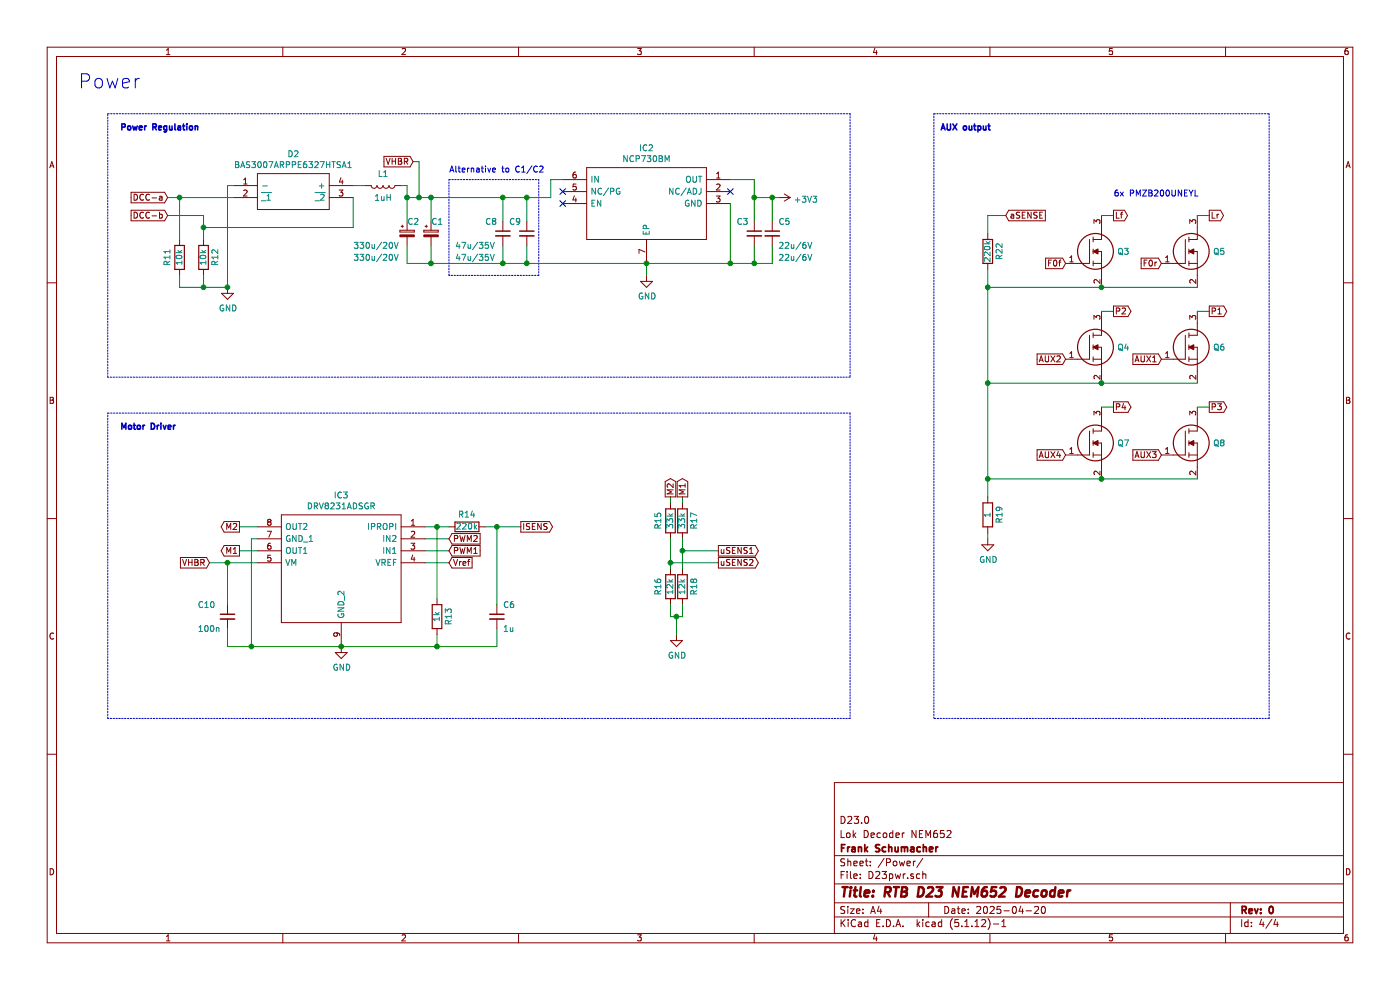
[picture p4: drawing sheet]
EESchema Schematic File Version 4
EELAYER 30 0
EELAYER END
$Descr A4 11693 8268
encoding utf-8
Sheet 4 4
Title "RTB D23 NEM652 Decoder"
Date "2025-04-20"
Rev "0"
Comp "Frank Schumacher"
Comment1 "Lok Decoder NEM652"
Comment2 "D23.0"
Comment3 ""
Comment4 ""
$EndDescr
Text Notes 650  750  0    118  ~ 0
Power
$Comp
L power:GND #PWR?
U 1 1
P 5400 2300
AR Path="/5B6C6B9D/5F4F5167" Ref="#PWR?"  Part="1" 
AR Path="/5CA7768A/5F4F5167" Ref="#PWR0105"  Part="1" 
F 0 "#PWR0105" H 5400 2050 50  0001 C CNN
F 1 "GND" H 5405 2127 50  0000 C CNN
F 2 "" H 5400 2300 50  0001 C CNN
F 3 "" H 5400 2300 50  0001 C CNN
	1    5400 2300
	1    0    0    -1  
$EndComp
$Comp
L power:+3V3 #PWR0117
U 1 1
P 6500 1650
F 0 "#PWR0117" H 6500 1500 50  0001 C CNN
F 1 "+3V3" V 6515 1778 50  0000 L CNN
F 2 "" H 6500 1650 50  0001 C CNN
F 3 "" H 6500 1650 50  0001 C CNN
	1    6500 1650
	0    1    1    0   
$EndComp
Text GLabel 2000 4400 0    50   Output ~ 0
M2
Text GLabel 1750 4700 0    50   Input ~ 0
VHBR
Text GLabel 4350 4400 2    50   Output ~ 0
ISENS
$Comp
L Device:R R15
U 1 1
P 5600 4350
F 0 "R15" V 5700 4350 50  0000 C CNN
F 1 "33k" V 5600 4350 50  0000 C CNN
F 2 "Resistor_SMD:R_0402_1005Metric" V 5530 4350 50  0001 C CNN
F 3 "~" H 5600 4350 50  0001 C CNN
	1    5600 4350
	-1   0    0    1   
$EndComp
$Comp
L Device:R R17
U 1 1
P 5700 4350
F 0 "R17" V 5600 4350 50  0000 C CNN
F 1 "33k" V 5700 4350 50  0000 C CNN
F 2 "Resistor_SMD:R_0402_1005Metric" V 5630 4350 50  0001 C CNN
F 3 "~" H 5700 4350 50  0001 C CNN
	1    5700 4350
	-1   0    0    1   
$EndComp
Wire Wire Line
	5600 4200 5600 4150
Wire Wire Line
	5700 4200 5700 4150
$Comp
L Device:R R16
U 1 1
P 5600 4900
F 0 "R16" V 5700 4900 50  0000 C CNN
F 1 "12k" V 5600 4900 50  0000 C CNN
F 2 "Resistor_SMD:R_0402_1005Metric" V 5530 4900 50  0001 C CNN
F 3 "~" H 5600 4900 50  0001 C CNN
	1    5600 4900
	-1   0    0    1   
$EndComp
$Comp
L Device:R R18
U 1 1
P 5700 4900
F 0 "R18" V 5600 4900 50  0000 C CNN
F 1 "12k" V 5700 4900 50  0000 C CNN
F 2 "Resistor_SMD:R_0402_1005Metric" V 5630 4900 50  0001 C CNN
F 3 "~" H 5700 4900 50  0001 C CNN
	1    5700 4900
	-1   0    0    1   
$EndComp
Wire Wire Line
	5650 5150 5650 5300
$Comp
L power:GND #PWR?
U 1 1
P 5650 5300
AR Path="/5B6C6B9D/60B77AB2" Ref="#PWR?"  Part="1" 
AR Path="/5CA7768A/60B77AB2" Ref="#PWR0107"  Part="1" 
F 0 "#PWR0107" H 5650 5050 50  0001 C CNN
F 1 "GND" H 5655 5127 50  0000 C CNN
F 2 "" H 5650 5300 50  0001 C CNN
F 3 "" H 5650 5300 50  0001 C CNN
	1    5650 5300
	1    0    0    -1  
$EndComp
Text GLabel 6000 4600 2    50   Output ~ 0
uSENS1
Wire Wire Line
	5700 4600 6000 4600
Text GLabel 6000 4700 2    50   Output ~ 0
uSENS2
Text GLabel 5600 4150 1    50   Output ~ 0
M2
Text GLabel 5700 4150 1    50   Output ~ 0
M1
Wire Wire Line
	5600 4700 6000 4700
Wire Wire Line
	5700 4500 5700 4600
Connection ~ 5600 4700
Wire Wire Line
	5600 4700 5600 4750
Connection ~ 5700 4600
Wire Wire Line
	5700 4600 5700 4750
Wire Wire Line
	5600 4500 5600 4700
Wire Wire Line
	5600 5050 5600 5150
Wire Wire Line
	5600 5150 5650 5150
Wire Wire Line
	5650 5150 5700 5150
Wire Wire Line
	5700 5150 5700 5050
Connection ~ 5650 5150
$Comp
L power:GND #PWR?
U 1 1
P 1900 2400
AR Path="/5B6C6B9D/60F79450" Ref="#PWR?"  Part="1" 
AR Path="/5CA7768A/60F79450" Ref="#PWR0115"  Part="1" 
F 0 "#PWR0115" H 1900 2150 50  0001 C CNN
F 1 "GND" H 1905 2227 50  0000 C CNN
F 2 "" H 1900 2400 50  0001 C CNN
F 3 "" H 1900 2400 50  0001 C CNN
	1    1900 2400
	1    0    0    -1  
$EndComp
Wire Wire Line
	3500 1350 3500 1650
Wire Wire Line
	3450 1350 3500 1350
Wire Wire Line
	5400 2300 5400 2200
$Comp
L RTB:NCP730BMT330TBG IC?
U 1 1
P 6100 1500
AR Path="/612F6C4A" Ref="IC?"  Part="1" 
AR Path="/5CA7768A/612F6C4A" Ref="IC2"  Part="1" 
F 0 "IC2" H 6800 1765 50  0000 C CNN
F 1 "NCP730BM" H 6800 1674 50  0000 C CNN
F 2 "Package_SON:WSON-6-1EP_2x2mm_P0.65mm_EP1x1.6mm_ThermalVias" H 7350 1600 50  0001 L CNN
F 3 "https://www.mouser.de/datasheet/2/308/NCP730-D-1760032.pdf" H 7350 1500 50  0001 L CNN
F 4 "LDO Regulator Pos 3.3V 0.15A 6-Pin WDFN EP T/R" H 7350 1400 50  0001 L CNN "Description"
F 5 "0.8" H 7350 1300 50  0001 L CNN "Height"
F 6 "863-NCP730BMT330TBG" H 7350 1200 50  0001 L CNN "Mouser Part Number"
F 7 "https://www.mouser.co.uk/ProductDetail/onsemi/NCP730BMT330TBG?qs=xZ%2FP%252Ba9zWqYJIxqIDY%252BSGg%3D%3D" H 7350 1100 50  0001 L CNN "Mouser Price/Stock"
F 8 "ON Semiconductor" H 7350 1000 50  0001 L CNN "Manufacturer_Name"
F 9 "NCP730BMT330TBG" H 7350 900 50  0001 L CNN "Manufacturer_Part_Number"
	1    6100 1500
	-1   0    0    -1  
$EndComp
Wire Wire Line
	4600 1650 4600 1500
Wire Wire Line
	4600 1500 4700 1500
Wire Wire Line
	6100 1500 6300 1500
Wire Wire Line
	6100 1700 6100 2200
Connection ~ 6100 2200
Wire Wire Line
	6100 2200 6300 2200
Wire Wire Line
	1700 2300 1700 2400
Wire Wire Line
	1700 2400 1900 2400
Wire Wire Line
	1400 1800 1700 1800
Wire Wire Line
	1500 2000 1500 1650
Wire Wire Line
	1500 1650 1400 1650
Wire Wire Line
	1500 2300 1500 2400
Wire Wire Line
	1500 2400 1700 2400
Connection ~ 1700 2400
$Comp
L power:GND #PWR?
U 1 1
P 2850 5400
AR Path="/5B6C6B9D/61C7DC83" Ref="#PWR?"  Part="1" 
AR Path="/5CA7768A/61C7DC83" Ref="#PWR0116"  Part="1" 
F 0 "#PWR0116" H 2850 5150 50  0001 C CNN
F 1 "GND" H 2855 5227 50  0000 C CNN
F 2 "" H 2850 5400 50  0001 C CNN
F 3 "" H 2850 5400 50  0001 C CNN
	1    2850 5400
	1    0    0    -1  
$EndComp
Text GLabel 3450 1350 0    50   Input ~ 0
VHBR
$Comp
L Device:C_Small C?
U 1 1
P 6300 1950
AR Path="/5B6C6B9D/625634DA" Ref="C?"  Part="1" 
AR Path="/5CA7768A/625634DA" Ref="C3"  Part="1" 
F 0 "C3" H 6150 2050 50  0000 L CNN
F 1 "22u/6V" H 6500 1750 50  0000 L CNN
F 2 "Capacitor_SMD:C_0402_1005Metric" H 6300 1950 50  0001 C CNN
F 3 "~" H 6300 1950 50  0001 C CNN
	1    6300 1950
	1    0    0    -1  
$EndComp
Wire Wire Line
	6300 2050 6300 2200
Wire Wire Line
	6300 1500 6300 1650
Connection ~ 6300 1650
Wire Wire Line
	6300 1650 6300 1850
NoConn ~ 4700 1600
NoConn ~ 4700 1700
Wire Notes Line
	900  3450 7100 3450
Wire Notes Line
	7100 3450 7100 6000
Wire Notes Line
	7100 6000 900  6000
Wire Notes Line
	900  6000 900  3450
Wire Notes Line
	900  950  7100 950 
Wire Notes Line
	7100 950  7100 3150
Wire Notes Line
	7100 3150 900  3150
Wire Notes Line
	900  3150 900  950 
Text Notes 1000 3600 0    50   ~ 10
Motor Driver
Text Notes 1000 1100 0    50   ~ 10
Power Regulation
NoConn ~ 6100 1600
Text GLabel 3750 4500 2    50   Input ~ 0
PWM2
Text GLabel 3750 4600 2    50   Input ~ 0
PWM1
Wire Wire Line
	3550 4600 3750 4600
Wire Wire Line
	3550 4500 3750 4500
$Comp
L RTB:DRV8231ADSGR IC3
U 1 1
P 3550 4400
F 0 "IC3" H 4250 4665 50  0000 C CNN
F 1 "DRV8231ADSGR" H 4250 4574 50  0000 C CNN
F 2 "SON50P200X200X80-9N" H 4800 4500 50  0001 L CNN
F 3 "https://www.ti.com/lit/ds/symlink/drv8231a.pdf?ts=1648534030931&ref_url=https%253A%252F%252Fwww.ti.com%252Fproduct%252FDRV8231A%253FkeyMatch%253DDRV8231ADSGR%2526tisearch%253Dsearch-everything%2526usecase%253DOPN" H 4800 4400 50  0001 L CNN
F 4 "DRV8231: 4.5-V to 33-V, 600-m, shunt" H 4800 4300 50  0001 L CNN "Description"
F 5 "0.8" H 4800 4200 50  0001 L CNN "Height"
F 6 "595-DRV8231ADSGR" H 4800 4100 50  0001 L CNN "Mouser Part Number"
F 7 "https://www.mouser.co.uk/ProductDetail/Texas-Instruments/DRV8231ADSGR?qs=Rp5uXu7WBW%252BKZGX8zD3MhQ%3D%3D" H 4800 4000 50  0001 L CNN "Mouser Price/Stock"
F 8 "Texas Instruments" H 4800 3900 50  0001 L CNN "Manufacturer_Name"
F 9 "DRV8231ADSGR" H 4800 3800 50  0001 L CNN "Manufacturer_Part_Number"
	1    3550 4400
	-1   0    0    -1  
$EndComp
Text GLabel 2000 4600 0    50   Output ~ 0
M1
Wire Wire Line
	2000 4400 2150 4400
Wire Wire Line
	2000 4600 2150 4600
Wire Wire Line
	2150 4500 2100 4500
Wire Wire Line
	2100 4500 2100 5400
Wire Wire Line
	2100 5400 2850 5400
Connection ~ 2850 5400
$Comp
L Device:R R13
U 1 1
P 3650 5150
F 0 "R13" V 3550 5150 50  0000 C CNN
F 1 "1k" V 3650 5150 50  0000 C CNN
F 2 "Resistor_SMD:R_0402_1005Metric" V 3580 5150 50  0001 C CNN
F 3 "~" H 3650 5150 50  0001 C CNN
	1    3650 5150
	-1   0    0    1   
$EndComp
Wire Wire Line
	3550 4700 3750 4700
Text GLabel 3750 4700 2    50   Input ~ 0
Vref
Wire Wire Line
	3550 4400 3650 4400
Wire Wire Line
	3650 5000 3650 4400
Connection ~ 3650 4400
Wire Wire Line
	2850 5400 3650 5400
Wire Wire Line
	3650 5400 3650 5300
Wire Wire Line
	3650 4400 3750 4400
$Comp
L Device:R R14
U 1 1
P 3900 4400
F 0 "R14" V 4000 4400 50  0000 C CNN
F 1 "220k" V 3900 4400 50  0000 C CNN
F 2 "Resistor_SMD:R_0402_1005Metric" V 3830 4400 50  0001 C CNN
F 3 "~" H 3900 4400 50  0001 C CNN
	1    3900 4400
	0    -1   -1   0   
$EndComp
Wire Wire Line
	4050 4400 4150 4400
$Comp
L Device:C_Small C?
U 1 1
P 4150 5150
AR Path="/5B6C6B9D/6419D51B" Ref="C?"  Part="1" 
AR Path="/5CA7768A/6419D51B" Ref="C6"  Part="1" 
F 0 "C6" H 4200 5250 50  0000 L CNN
F 1 "1u" H 4200 5050 50  0000 L CNN
F 2 "Capacitor_SMD:C_0402_1005Metric" H 4150 5150 50  0001 C CNN
F 3 "~" H 4150 5150 50  0001 C CNN
	1    4150 5150
	1    0    0    -1  
$EndComp
Wire Wire Line
	4150 5050 4150 4400
Connection ~ 4150 4400
Wire Wire Line
	4150 4400 4350 4400
Wire Wire Line
	4150 5250 4150 5400
Wire Wire Line
	4150 5400 3650 5400
Connection ~ 3650 5400
$Comp
L Device:R R12
U 1 1
P 1700 2150
F 0 "R12" V 1600 2150 50  0000 C CNN
F 1 "10k" V 1700 2150 50  0000 C CNN
F 2 "Resistor_SMD:R_0402_1005Metric" V 1630 2150 50  0001 C CNN
F 3 "~" H 1700 2150 50  0001 C CNN
	1    1700 2150
	-1   0    0    1   
$EndComp
$Comp
L Device:R R11
U 1 1
P 1500 2150
F 0 "R11" V 1600 2150 50  0000 C CNN
F 1 "10k" V 1500 2150 50  0000 C CNN
F 2 "Resistor_SMD:R_0402_1005Metric" V 1430 2150 50  0001 C CNN
F 3 "~" H 1500 2150 50  0001 C CNN
	1    1500 2150
	-1   0    0    1   
$EndComp
Text GLabel 1400 1650 0    50   Input ~ 0
DCC-a
Text GLabel 1400 1800 0    50   Input ~ 0
DCC-b
Wire Wire Line
	1700 1800 1700 1900
Text GLabel 10100 1800 2    50   Output ~ 0
Lr
Text GLabel 9300 1800 2    50   Output ~ 0
Lf
Text GLabel 9700 2200 0    50   Input ~ 0
F0r
Text GLabel 8900 2200 0    50   Input ~ 0
F0f
Wire Notes Line
	7800 950  10600 950 
Wire Notes Line
	10600 950  10600 6000
Wire Notes Line
	10600 6000 7800 6000
Wire Notes Line
	7800 6000 7800 950 
Text Notes 7850 1100 0    50   ~ 10
AUX output
Connection ~ 5400 2200
Wire Wire Line
	5400 2200 6100 2200
$Comp
L RTB:PMZB200UNEYL Q5
U 1 1
P 9700 2200
F 0 "Q5" H 10130 2300 50  0000 L CNN
F 1 "PMZB200UNEYL" H 10130 2255 50  0001 L CNN
F 2 "Package_DFN_QFN:Diodes_DFN1006-3" H 10150 2150 50  0001 L CNN
F 3 "https://assets.nexperia.com/documents/data-sheet/PMZB200UNE.pdf" H 10150 2050 50  0001 L CNN
F 4 "N-Channel 30 V 1.4A (Ta) 350mW (Ta), 6.25W (Tc) Surface Mount DFN1006B-3" H 10150 1950 50  0001 L CNN "Description"
F 5 "0.4" H 10150 1850 50  0001 L CNN "Height"
F 6 "771-PMZB200UNEYL" H 10150 1750 50  0001 L CNN "Mouser Part Number"
F 7 "https://www.mouser.co.uk/ProductDetail/Nexperia/PMZB200UNEYL?qs=d7b8vw%252BBfo0jl0Uns2vJDw%3D%3D" H 10150 1650 50  0001 L CNN "Mouser Price/Stock"
F 8 "Nexperia" H 10150 1550 50  0001 L CNN "Manufacturer_Name"
F 9 "PMZB200UNEYL" H 10150 1450 50  0001 L CNN "Manufacturer_Part_Number"
	1    9700 2200
	1    0    0    -1  
$EndComp
Wire Wire Line
	10000 1800 10100 1800
$Comp
L RTB:PMZB200UNEYL Q3
U 1 1
P 8900 2200
F 0 "Q3" H 9330 2300 50  0000 L CNN
F 1 "PMZB200UNEYL" H 9330 2255 50  0001 L CNN
F 2 "Package_DFN_QFN:Diodes_DFN1006-3" H 9350 2150 50  0001 L CNN
F 3 "https://assets.nexperia.com/documents/data-sheet/PMZB200UNE.pdf" H 9350 2050 50  0001 L CNN
F 4 "N-Channel 30 V 1.4A (Ta) 350mW (Ta), 6.25W (Tc) Surface Mount DFN1006B-3" H 9350 1950 50  0001 L CNN "Description"
F 5 "0.4" H 9350 1850 50  0001 L CNN "Height"
F 6 "771-PMZB200UNEYL" H 9350 1750 50  0001 L CNN "Mouser Part Number"
F 7 "https://www.mouser.co.uk/ProductDetail/Nexperia/PMZB200UNEYL?qs=d7b8vw%252BBfo0jl0Uns2vJDw%3D%3D" H 9350 1650 50  0001 L CNN "Mouser Price/Stock"
F 8 "Nexperia" H 9350 1550 50  0001 L CNN "Manufacturer_Name"
F 9 "PMZB200UNEYL" H 9350 1450 50  0001 L CNN "Manufacturer_Part_Number"
	1    8900 2200
	1    0    0    -1  
$EndComp
Wire Wire Line
	9200 1800 9300 1800
Wire Wire Line
	9200 2400 10000 2400
Connection ~ 9200 2400
Wire Wire Line
	1750 4700 1900 4700
Text GLabel 10100 2600 2    50   Output ~ 0
P1
Text GLabel 9300 2600 2    50   Output ~ 0
P2
$Comp
L power:GND #PWR?
U 1 1
P 8250 4500
AR Path="/5B6C6B9D/66E9C889" Ref="#PWR?"  Part="1" 
AR Path="/5CA7768A/66E9C889" Ref="#PWR0119"  Part="1" 
F 0 "#PWR0119" H 8250 4250 50  0001 C CNN
F 1 "GND" H 8255 4327 50  0000 C CNN
F 2 "" H 8250 4500 50  0001 C CNN
F 3 "" H 8250 4500 50  0001 C CNN
	1    8250 4500
	1    0    0    -1  
$EndComp
Text GLabel 9700 3000 0    50   Input ~ 0
AUX1
Text GLabel 8900 3000 0    50   Input ~ 0
AUX2
$Comp
L RTB:PMZB200UNEYL Q6
U 1 1
P 9700 3000
F 0 "Q6" H 10130 3100 50  0000 L CNN
F 1 "PMZB200UNEYL" H 10130 3055 50  0001 L CNN
F 2 "Package_DFN_QFN:Diodes_DFN1006-3" H 10150 2950 50  0001 L CNN
F 3 "https://assets.nexperia.com/documents/data-sheet/PMZB200UNE.pdf" H 10150 2850 50  0001 L CNN
F 4 "N-Channel 30 V 1.4A (Ta) 350mW (Ta), 6.25W (Tc) Surface Mount DFN1006B-3" H 10150 2750 50  0001 L CNN "Description"
F 5 "0.4" H 10150 2650 50  0001 L CNN "Height"
F 6 "771-PMZB200UNEYL" H 10150 2550 50  0001 L CNN "Mouser Part Number"
F 7 "https://www.mouser.co.uk/ProductDetail/Nexperia/PMZB200UNEYL?qs=d7b8vw%252BBfo0jl0Uns2vJDw%3D%3D" H 10150 2450 50  0001 L CNN "Mouser Price/Stock"
F 8 "Nexperia" H 10150 2350 50  0001 L CNN "Manufacturer_Name"
F 9 "PMZB200UNEYL" H 10150 2250 50  0001 L CNN "Manufacturer_Part_Number"
	1    9700 3000
	1    0    0    -1  
$EndComp
Wire Wire Line
	10000 2600 10100 2600
$Comp
L RTB:PMZB200UNEYL Q4
U 1 1
P 8900 3000
F 0 "Q4" H 9330 3100 50  0000 L CNN
F 1 "PMZB200UNEYL" H 9330 3055 50  0001 L CNN
F 2 "Package_DFN_QFN:Diodes_DFN1006-3" H 9350 2950 50  0001 L CNN
F 3 "https://assets.nexperia.com/documents/data-sheet/PMZB200UNE.pdf" H 9350 2850 50  0001 L CNN
F 4 "N-Channel 30 V 1.4A (Ta) 350mW (Ta), 6.25W (Tc) Surface Mount DFN1006B-3" H 9350 2750 50  0001 L CNN "Description"
F 5 "0.4" H 9350 2650 50  0001 L CNN "Height"
F 6 "771-PMZB200UNEYL" H 9350 2550 50  0001 L CNN "Mouser Part Number"
F 7 "https://www.mouser.co.uk/ProductDetail/Nexperia/PMZB200UNEYL?qs=d7b8vw%252BBfo0jl0Uns2vJDw%3D%3D" H 9350 2450 50  0001 L CNN "Mouser Price/Stock"
F 8 "Nexperia" H 9350 2350 50  0001 L CNN "Manufacturer_Name"
F 9 "PMZB200UNEYL" H 9350 2250 50  0001 L CNN "Manufacturer_Part_Number"
	1    8900 3000
	1    0    0    -1  
$EndComp
Wire Wire Line
	9200 2600 9300 2600
Wire Wire Line
	9200 3200 10000 3200
Connection ~ 9200 3200
$Comp
L Device:R R19
U 1 1
P 8250 4300
F 0 "R19" V 8150 4300 50  0000 C CNN
F 1 "1" V 8250 4300 50  0000 C CNN
F 2 "Resistor_SMD:R_0603_1608Metric" V 8180 4300 50  0001 C CNN
F 3 "~" H 8250 4300 50  0001 C CNN
	1    8250 4300
	-1   0    0    1   
$EndComp
Wire Wire Line
	9200 2400 8250 2400
Wire Wire Line
	8250 2400 8250 3200
Wire Wire Line
	9200 3200 8250 3200
Connection ~ 8250 3200
Text GLabel 8400 1800 2    50   Input ~ 0
aSENSE
Wire Wire Line
	8250 2250 8250 2400
Connection ~ 8250 2400
Wire Wire Line
	6300 2200 6450 2200
Connection ~ 6300 2200
Wire Wire Line
	6300 1650 6450 1650
$Comp
L Device:C_Small C?
U 1 1
P 6450 1950
AR Path="/5B6C6B9D/66E70F57" Ref="C?"  Part="1" 
AR Path="/5CA7768A/66E70F57" Ref="C5"  Part="1" 
F 0 "C5" H 6500 2050 50  0000 L CNN
F 1 "22u/6V" H 6500 1850 50  0000 L CNN
F 2 "Capacitor_SMD:C_0402_1005Metric" H 6450 1950 50  0001 C CNN
F 3 "~" H 6450 1950 50  0001 C CNN
	1    6450 1950
	1    0    0    -1  
$EndComp
Wire Wire Line
	6450 2050 6450 2200
Wire Wire Line
	6450 1650 6450 1850
Connection ~ 6450 1650
Connection ~ 1900 2400
$Comp
L Device:C_Small C?
U 1 1
P 1900 5150
AR Path="/5B6C6B9D/66EA6AEA" Ref="C?"  Part="1" 
AR Path="/5CA7768A/66EA6AEA" Ref="C10"  Part="1" 
F 0 "C10" H 1650 5250 50  0000 L CNN
F 1 "100n" H 1650 5050 50  0000 L CNN
F 2 "Capacitor_SMD:C_0603_1608Metric" H 1900 5150 50  0001 C CNN
F 3 "~" H 1900 5150 50  0001 C CNN
	1    1900 5150
	1    0    0    -1  
$EndComp
Wire Wire Line
	2100 5400 1900 5400
Wire Wire Line
	1900 5400 1900 5250
Connection ~ 2100 5400
Wire Wire Line
	1900 5050 1900 4700
Connection ~ 1900 4700
Wire Wire Line
	1900 4700 2150 4700
Wire Wire Line
	6450 1650 6500 1650
$Comp
L RTB:BAS3007ARPPE6327HTSA1 D2
U 1 1
P 1950 1550
F 0 "D2" H 2450 1815 50  0000 C CNN
F 1 "BAS3007ARPPE6327HTSA1" H 2450 1724 50  0000 C CNN
F 2 "BF998215" H 2800 1650 50  0001 L CNN
F 3 "https://www.mouser.co.uk/datasheet/2/196/Infineon-BAS3007ASERIES-DS-v01_01-en-1225497.pdf" H 2800 1550 50  0001 L CNN
F 4 "Infineon BAS3007ARPPE6327HTSA1 SMT Schottky Diode, 30V 900mA, 4-Pin SOT-143" H 2800 1450 50  0001 L CNN "Description"
F 5 "726-BAS3007A-RPPE6" H 2800 1250 50  0001 L CNN "Mouser Part Number"
F 6 "https://www.mouser.co.uk/ProductDetail/Infineon-Technologies/BAS3007ARPPE6327HTSA1?qs=OwbwYO03UsIpevUvLWxseg%3D%3D" H 2800 1150 50  0001 L CNN "Mouser Price/Stock"
F 7 "Infineon" H 2800 1050 50  0001 L CNN "Manufacturer_Name"
F 8 "BAS3007ARPPE6327HTSA1" H 2800 950 50  0001 L CNN "Manufacturer_Part_Number"
	1    1950 1550
	1    0    0    -1  
$EndComp
Wire Wire Line
	1500 1650 1950 1650
Connection ~ 1500 1650
Wire Wire Line
	2950 1650 2950 1900
Wire Wire Line
	2950 1900 1700 1900
Connection ~ 1700 1900
Wire Wire Line
	1700 1900 1700 2000
Wire Wire Line
	1950 1550 1900 1550
Wire Wire Line
	1900 1550 1900 2400
Wire Wire Line
	2950 1550 3050 1550
Wire Wire Line
	3400 1550 3400 1650
$Comp
L Device:R R22
U 1 1
P 8250 2100
F 0 "R22" V 8150 2100 50  0000 C CNN
F 1 "220k" V 8250 2100 50  0000 C CNN
F 2 "Resistor_SMD:R_0402_1005Metric" V 8180 2100 50  0001 C CNN
F 3 "~" H 8250 2100 50  0001 C CNN
	1    8250 2100
	-1   0    0    1   
$EndComp
Wire Wire Line
	8250 1950 8250 1800
Wire Wire Line
	8250 1800 8400 1800
Wire Wire Line
	8250 4450 8250 4500
Text GLabel 10100 3400 2    50   Output ~ 0
P3
Text GLabel 9300 3400 2    50   Output ~ 0
P4
Text GLabel 9700 3800 0    50   Input ~ 0
AUX3
Text GLabel 8900 3800 0    50   Input ~ 0
AUX4
$Comp
L RTB:PMZB200UNEYL Q8
U 1 1
P 9700 3800
F 0 "Q8" H 10130 3900 50  0000 L CNN
F 1 "PMZB200UNEYL" H 10130 3855 50  0001 L CNN
F 2 "Package_DFN_QFN:Diodes_DFN1006-3" H 10150 3750 50  0001 L CNN
F 3 "https://assets.nexperia.com/documents/data-sheet/PMZB200UNE.pdf" H 10150 3650 50  0001 L CNN
F 4 "N-Channel 30 V 1.4A (Ta) 350mW (Ta), 6.25W (Tc) Surface Mount DFN1006B-3" H 10150 3550 50  0001 L CNN "Description"
F 5 "0.4" H 10150 3450 50  0001 L CNN "Height"
F 6 "771-PMZB200UNEYL" H 10150 3350 50  0001 L CNN "Mouser Part Number"
F 7 "https://www.mouser.co.uk/ProductDetail/Nexperia/PMZB200UNEYL?qs=d7b8vw%252BBfo0jl0Uns2vJDw%3D%3D" H 10150 3250 50  0001 L CNN "Mouser Price/Stock"
F 8 "Nexperia" H 10150 3150 50  0001 L CNN "Manufacturer_Name"
F 9 "PMZB200UNEYL" H 10150 3050 50  0001 L CNN "Manufacturer_Part_Number"
	1    9700 3800
	1    0    0    -1  
$EndComp
Wire Wire Line
	10000 3400 10100 3400
$Comp
L RTB:PMZB200UNEYL Q7
U 1 1
P 8900 3800
F 0 "Q7" H 9330 3900 50  0000 L CNN
F 1 "PMZB200UNEYL" H 9330 3855 50  0001 L CNN
F 2 "Package_DFN_QFN:Diodes_DFN1006-3" H 9350 3750 50  0001 L CNN
F 3 "https://assets.nexperia.com/documents/data-sheet/PMZB200UNE.pdf" H 9350 3650 50  0001 L CNN
F 4 "N-Channel 30 V 1.4A (Ta) 350mW (Ta), 6.25W (Tc) Surface Mount DFN1006B-3" H 9350 3550 50  0001 L CNN "Description"
F 5 "0.4" H 9350 3450 50  0001 L CNN "Height"
F 6 "771-PMZB200UNEYL" H 9350 3350 50  0001 L CNN "Mouser Part Number"
F 7 "https://www.mouser.co.uk/ProductDetail/Nexperia/PMZB200UNEYL?qs=d7b8vw%252BBfo0jl0Uns2vJDw%3D%3D" H 9350 3250 50  0001 L CNN "Mouser Price/Stock"
F 8 "Nexperia" H 9350 3150 50  0001 L CNN "Manufacturer_Name"
F 9 "PMZB200UNEYL" H 9350 3050 50  0001 L CNN "Manufacturer_Part_Number"
	1    8900 3800
	1    0    0    -1  
$EndComp
Wire Wire Line
	9200 3400 9300 3400
Wire Wire Line
	9200 4000 10000 4000
Connection ~ 9200 4000
Wire Wire Line
	9200 4000 8250 4000
Connection ~ 8250 4000
Wire Wire Line
	8250 4000 8250 4150
Wire Wire Line
	8250 3200 8250 4000
Connection ~ 3500 1650
$Comp
L Device:C_Small C?
U 1 1
P 4200 1950
AR Path="/5B6C6B9D/674648B7" Ref="C?"  Part="1" 
AR Path="/5CA7768A/674648B7" Ref="C8"  Part="1" 
F 0 "C8" H 4050 2050 50  0000 L CNN
F 1 "47u/35V" H 3800 1850 50  0000 L CNN
F 2 "Capacitor_SMD:C_1206_3216Metric" H 4200 1950 50  0001 C CNN
F 3 "~" H 4200 1950 50  0001 C CNN
	1    4200 1950
	1    0    0    -1  
$EndComp
Wire Wire Line
	4200 1850 4200 1650
Connection ~ 4200 1650
Wire Wire Line
	4200 1650 4400 1650
Wire Wire Line
	4200 2050 4200 2200
Connection ~ 4200 2200
Wire Wire Line
	4200 2200 4400 2200
$Comp
L Device:C_Small C?
U 1 1
P 4400 1950
AR Path="/5B6C6B9D/6746BD80" Ref="C?"  Part="1" 
AR Path="/5CA7768A/6746BD80" Ref="C9"  Part="1" 
F 0 "C9" H 4250 2050 50  0000 L CNN
F 1 "47u/35V" H 3800 1750 50  0000 L CNN
F 2 "Capacitor_SMD:C_1206_3216Metric" H 4400 1950 50  0001 C CNN
F 3 "~" H 4400 1950 50  0001 C CNN
	1    4400 1950
	1    0    0    -1  
$EndComp
Wire Wire Line
	4400 1850 4400 1650
Connection ~ 4400 1650
Wire Wire Line
	4400 1650 4600 1650
Wire Wire Line
	4400 2050 4400 2200
Connection ~ 4400 2200
Wire Wire Line
	4400 2200 5400 2200
Wire Wire Line
	3500 1650 3600 1650
Wire Notes Line
	3750 1500 4500 1500
Wire Notes Line
	4500 1500 4500 2300
Wire Notes Line
	4500 2300 3750 2300
Wire Notes Line
	3750 2300 3750 1500
Text Notes 3750 1450 0    50   ~ 0
Alternative to C1/C2
$Comp
L Device:L L1
U 1 1
P 3200 1550
F 0 "L1" V 3100 1550 50  0000 C CNN
F 1 "1uH" V 3300 1550 50  0000 C CNN
F 2 "Inductor_SMD:L_0402_1005Metric" H 3200 1550 50  0001 C CNN
F 3 "~" H 3200 1550 50  0001 C CNN
	1    3200 1550
	0    1    1    0   
$EndComp
Wire Wire Line
	3400 2050 3400 2200
Wire Wire Line
	3400 1850 3400 1650
$Comp
L Device:CP_Small C2
U 1 1
P 3400 1950
F 0 "C2" H 3400 2050 50  0000 L CNN
F 1 "330u/20V" H 2950 1850 50  0000 L CNN
F 2 "Capacitor_Tantalum_SMD:CP_EIA-7361-438_AVX-U" H 3400 1950 50  0001 C CNN
F 3 "~" H 3400 1950 50  0001 C CNN
	1    3400 1950
	1    0    0    -1  
$EndComp
Wire Wire Line
	3600 2200 3600 2050
Wire Wire Line
	3600 1850 3600 1650
$Comp
L Device:CP_Small C1
U 1 1
P 3600 1950
F 0 "C1" H 3600 2050 50  0000 L CNN
F 1 "330u/20V" H 2950 1750 50  0000 L CNN
F 2 "Capacitor_Tantalum_SMD:CP_EIA-7361-438_AVX-U" H 3600 1950 50  0001 C CNN
F 3 "~" H 3600 1950 50  0001 C CNN
	1    3600 1950
	1    0    0    -1  
$EndComp
Connection ~ 3400 1650
Wire Wire Line
	3400 1650 3500 1650
Connection ~ 3600 1650
Wire Wire Line
	3600 1650 4200 1650
Connection ~ 3600 2200
Wire Wire Line
	3600 2200 4200 2200
Wire Wire Line
	3400 2200 3600 2200
Wire Wire Line
	3350 1550 3400 1550
Text Notes 9300 1650 0    50   ~ 0
6x PMZB200UNEYL
$EndSCHEMATC
